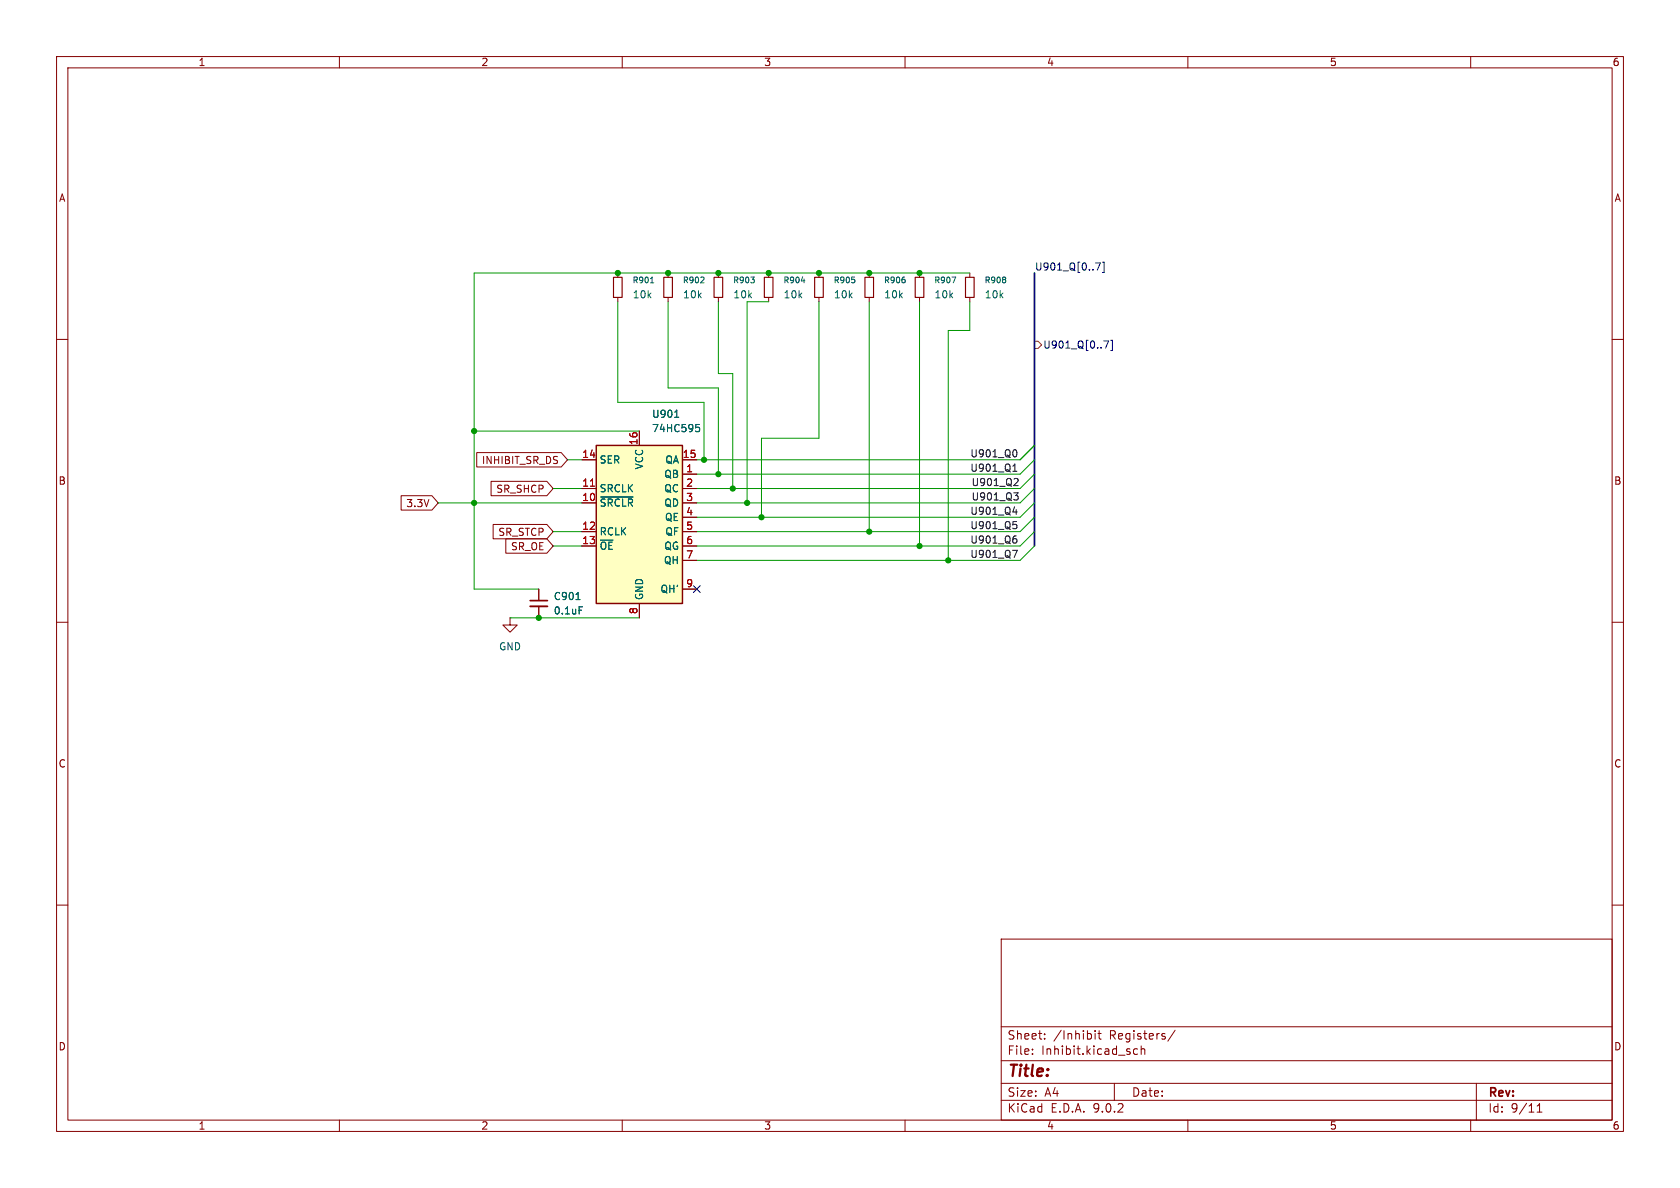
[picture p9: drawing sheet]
<svg xmlns="http://www.w3.org/2000/svg" width="297mm" height="210mm" viewBox="0 0 297 210" stroke-linecap="round" stroke-linejoin="round" font-family="sans-serif">
<g fill="none" stroke="#840000" stroke-width=".18">
<path d="M10 10h277v190h-277zM12 12h273v186h-273zM60 10v2M110 10v2M160 10v2M210 10v2M260 10v2M118.1 48.3v.7M118.1 52.6v.7M10 60h2M285 60h2M10 110h2"/>
<path d="M95.2 104.1v2.1M95.2 107.2v2M285 110h2M10 160h2M177 166h108v32h-108zM285 160h2M60 198v2M110 198v2M160 198v2M177 194.5h108M177 191.5h108M177 187.5h108"/>
<path d="M177 181.5h108M182.5 186.3v.1M182.5 185.5v.1M184.7 183.6v.1M184.7 182.8v.1M193.6 182.2v.1M193.6 182.7v1M194.1 182.7h.6M194.3 182.2v1.3l.4 .2M197 191.5v3M201.1 185.5l-.4-.1-.3 .3v.4l.1 .2h.6M201.7 185.5l.3-.1 .3 .1 .1 .9"/>
<path d="M201.7 184.9v1.5M207.7 182.1l-1.2 2M210 198v2M260 198v2M261 191.5v6.5M271.7 196.6h.9M271.7 195.5l.5-.4v1.5"/>
</g>
<path d="M117.3 49h1.6v3.6h-1.6z" fill="none" stroke="#840000" stroke-width=".2"/>
<path d="M123.8 50h.7M124.4 49.1v.3M101.8 106h.8M102.4 107.3h.6" fill="none" stroke="#006464" stroke-width=".18"/>
<path d="M93.7 106.2h3.1" fill="none" stroke="#840000" stroke-width=".3"/>
<path d="M93.7 107.2h3.1" fill="none" stroke="#840000" stroke-width=".33"/>
<path d="M105.4 78.7h15.2v28h-15.2z" fill="#ffffc2"/>
<path d="M105.4 78.7h15.2v28h-15.2z" fill="none" stroke="#840000" stroke-width=".25"/>
<g fill="none" stroke="#840000" stroke-width=".18">
<path d="M109.2 48.3v.7M109.2 52.6v.7M127 48.3v.7M127 52.6v.7M135.9 48.3v.7M135.9 52.6v.7M144.8 48.3v.7M144.8 52.6v.7M153.7 48.3v.7M153.7 52.6v.7M162.6 48.3v.7M162.6 52.6v.7"/>
<path d="M171.4 48.3v.7M171.4 52.6v.7M113 76.2v2.5M70.9 87.6h5.5l1.1 1.3-1.1 1.3h-5.5zM84.3 80h14.9l1.1 1.3-1.1 1.3h-14.9zM86.8 85.1h9.9l1.1 1.3-1.1 1.2h-9.9zM87.2 92.7h9.5l1.1 1.3-1.1 1.3h-9.5zM89.4 95.2h7.3l1.1 1.3-1.1 1.3h-7.3zM102.9 81.3h2.5M102.9 86.4h2.5M102.9 88.9h2.5M102.9 94h2.5"/>
<path d="M102.9 96.5h2.5M120.6 81.3h2.6M120.6 86.4h2.6M120.6 88.9h2.6M120.6 94h2.6M120.6 96.5h2.6M120.6 83.8h2.6M120.6 91.4h2.6M120.6 99.1h2.6M90.2 109.2v1.3h1.2l-1.2 1.3-1.3-1.3h1.3M90.2 109.2h.1M95.2 104.1v2.1"/>
<path d="M95.2 107.2v2M113 106.7v2.5M120.6 104.1h2.6"/>
</g>
<path d="M104.4 85.9h.7" fill="none" stroke="#a90000" stroke-width=".18"/>
<g fill="none" stroke="#006464" stroke-width=".18">
<path d="M115 50h.6M132.7 49h.7l-.4 .4M133.3 49.5v.4M141.7 49.7h.6M151.1 49.5v.4M160 49.5v.4M168.3 49h.7l-.5 1M177.8 49.1v.2M177.8 49.5v.4M119.3 73.8h.7M123 75h.6M123.1 75.5h.3l.3 .3-.1 .4-.5 .1"/>
<path d="M106.1 87.9h5.8M101.8 106h.8M102.4 107.3h.6"/>
</g>
<path d="M108.5 49h1.5v3.6h-1.5zM126.2 49h1.6v3.6h-1.6zM135.1 49h1.6v3.6h-1.6zM144 49h1.5v3.6h-1.5zM152.9 49h1.5v3.6h-1.5zM161.8 49h1.5v3.6h-1.5zM170.7 49h1.5v3.6h-1.5z" fill="none" stroke="#840000" stroke-width=".2"/>
<path d="M193.7 46.5h.8l-.5 1.2M194.9 46.4h.3v1.8h-.3M195.1 60.3h.9l-.6 1.2M196.4 60.1h.3v1.9h-.3M122.6 103.5l1.2 1.2M123.8 103.5l-1.2 1.2" fill="none" stroke="#000084" stroke-width=".18"/>
<path d="M182.9 60.3h.6l.6 .7-.6 .6h-.6z" fill="none" stroke="#725600" stroke-width=".18"/>
<g fill="none" stroke="#0f0f0f" stroke-width=".18">
<path d="M179.5 79.5a.79 .79 0 0 1 0 1.3M179 97.3h.8l-.5 1.2M179 90.5h.8M179 83.3h.8M179.1 92.2h.6M179.2 87.1h.8l-.4 .5M179.3 82.2l.1-.2v1.3M179.4 94.7h.3M179.5 92.7l.3 .2v.3l-.3 .3M179.5 95.2l.3 .3v.3l-.3 .2M179.7 90.1v.8M179.8 87.6l.2 .2v.3l-.2 .3"/>
<path d="M179.8 84.6l.2 .2-.1 .3-.7 .7h.8"/>
</g>
<path d="M182.9 48.3v48.2" fill="none" stroke="#000084" stroke-width=".3"/>
<g fill="none" stroke="#009600" stroke-width=".18">
<path d="M109.2 53.3v17.8h15.3v10.2M118.1 53.3v15.3h8.9v15.2M127 53.3v12.7h2.5v20.4M135.9 53.3h-3.8v35.6M144.8 53.3v24.2h-10.2v13.9M153.7 53.3v40.7M162.6 53.3v43.2M171.4 48.3h-87.6v55.8h11.4M171.4 53.3v5.1h-3.8v40.7M83.8 76.2h29.2M182.9 78.7l-2.6 2.6h-57.1M77.5 88.9h25.4"/>
<path d="M97.8 94h5.1M97.8 86.4h5.1M97.8 96.5h5.1M100.3 81.3h2.6M182.9 91.4l-2.6 2.6h-57.1M182.9 81.3l-2.6 2.5h-57.1M182.9 96.5l-2.6 2.6h-57.1M182.9 86.4l-2.6 2.5h-57.1M182.9 83.8l-2.6 2.6h-57.1M182.9 94l-2.6 2.5h-57.1M182.9 88.9l-2.6 2.5h-57.1M90.2 109.2h22.8"/>
</g>
<g fill="#009600" stroke="#009600" stroke-width=".18">
<circle cx="127" cy="48.3" r=".46"/>
<circle cx="118.1" cy="48.3" r=".46"/>
<circle cx="127" cy="83.8" r=".46"/>
<circle cx="129.5" cy="86.4" r=".46"/>
<circle cx="132.1" cy="88.9" r=".46"/>
<circle cx="134.6" cy="91.4" r=".46"/>
<circle cx="124.5" cy="81.3" r=".46"/>
<circle cx="144.8" cy="48.3" r=".46"/>
<circle cx="135.9" cy="48.3" r=".46"/>
<circle cx="167.6" cy="99.1" r=".46"/>
<circle cx="153.7" cy="48.3" r=".46"/>
<circle cx="162.6" cy="48.3" r=".46"/>
<circle cx="162.6" cy="96.5" r=".46"/>
<circle cx="153.7" cy="94" r=".46"/>
<circle cx="109.2" cy="48.3" r=".46"/>
<circle cx="83.8" cy="88.9" r=".46"/>
<circle cx="83.8" cy="76.2" r=".46"/>
<circle cx="95.2" cy="109.2" r=".46"/>
</g>
<text font-size="2.8" fill="#840000" x="178" y="190.9">Title:</text>
<g font-size="2.1" fill="#840000">
<text x="178" y="184">Sheet:</text>
<text x="186.2" y="184">/Inhibit</text>
<text x="196.2" y="184">Registers/</text>
<text x="178" y="186.7">File:</text>
<text x="184.1" y="186.7">Inhibit.kicad_sch</text>
<text x="178" y="196.9">KiCad</text>
<text x="178" y="194.1">Size:</text>
<text x="184.7" y="194.1">A4</text>
<text x="185.7" y="196.9">E.D.A.</text>
<text x="193.3" y="196.9">9.0.2</text>
<text x="200" y="194.1">Date:</text>
<text x="263" y="194.3">Rev:</text>
<text x="263" y="196.9">Id:</text>
<text x="267.1" y="196.9">9/11</text>
</g>
<g font-size="1.8" fill="#840000">
<text x="35" y="11.9">1</text>
<text x="85" y="11.9">2</text>
<text x="135" y="11.9">3</text>
<text x="185" y="11.9">4</text>
<text x="235" y="11.9">5</text>
<text x="285" y="11.9">6</text>
<text x="10.3" y="35.9">A</text>
<text x="285.3" y="35.9">A</text>
<text x="85.1" y="82.2">INHIBIT_SR_DS</text>
<text x="10.3" y="85.9">B</text>
<text x="71.7" y="89.9">3.3V</text>
<text x="87.6" y="87.3">SR_SHCP</text>
<text x="285.3" y="85.9">B</text>
<text x="88" y="94.9">SR_STCP</text>
<text x="90.2" y="97.5">SR_OE</text>
<text x="10.3" y="135.9">C</text>
<text x="285.3" y="135.9">C</text>
<text x="10.3" y="185.9">D</text>
<text x="285.3" y="185.9">D</text>
<text x="35" y="199.9">1</text>
<text x="85" y="199.9">2</text>
<text x="135" y="199.9">3</text>
<text x="185" y="199.9">4</text>
<text x="235" y="199.9">5</text>
<text x="285" y="199.9">6</text>
</g>
<g font-size="1.8" fill="#000084">
<text x="182.9" y="47.9">U901_Q[0..7]</text>
<text x="184.3" y="61.8">U901_Q[0..7]</text>
</g>
<g font-size="1.8" fill="#006464">
<text x="111.8" y="52.9">10k</text>
<text x="120.7" y="52.9">10k</text>
<text x="129.5" y="52.9">10k</text>
<text x="138.4" y="52.9">10k</text>
<text x="147.3" y="52.9">10k</text>
<text x="156.2" y="52.9">10k</text>
<text x="165.1" y="52.9">10k</text>
<text x="174" y="52.9">10k</text>
<text x="115.2" y="74.1">U901</text>
<text x="115.2" y="76.6">74HC595</text>
<text x="105.9" y="82.1">SER</text>
<text x="113.9" y="83.1" transform="rotate(-90 113.9 83.1)">VCC</text>
<text x="117.5" y="82.1">QA</text>
<text x="105.9" y="87.2">SRCLK</text>
<text x="105.9" y="89.8">~{SRCLR}</text>
<text x="117.3" y="84.7">QB</text>
<text x="117.3" y="87.2">QC</text>
<text x="117.3" y="89.8">QD</text>
<text x="105.9" y="94.8">RCLK</text>
<text x="117.5" y="92.3">QE</text>
<text x="117.5" y="94.8">QF</text>
<text x="105.9" y="97.4">~{OE}</text>
<text x="117.3" y="99.9">QH</text>
<text x="117.3" y="97.4">QG</text>
<text x="97.8" y="106.3">C901</text>
<text x="113.9" y="106.2" transform="rotate(-90 113.9 106.2)">GND</text>
<text x="116.7" y="105">QH'</text>
<text x="97.8" y="108.8">0.1uF</text>
<text x="88.1" y="115.2">GND</text>
</g>
<g font-size="1.8" fill="#a90000">
<text x="102.8" y="81">14</text>
<text x="112.8" y="78.8" transform="rotate(-90 112.8 78.8)">16</text>
<text x="120.6" y="81">15</text>
<text x="121.2" y="83.6">1</text>
<text x="102.8" y="86.1">11</text>
<text x="102.8" y="88.6">10</text>
<text x="121.2" y="86.1">2</text>
<text x="121.2" y="88.6">3</text>
<text x="102.8" y="93.7">12</text>
<text x="121.2" y="91.2">4</text>
<text x="121.2" y="93.7">5</text>
<text x="102.8" y="96.3">13</text>
<text x="121.2" y="96.3">6</text>
<text x="121.2" y="98.8">7</text>
<text x="121.2" y="103.9">9</text>
<text x="112.8" y="108.7" transform="rotate(-90 112.8 108.7)">8</text>
</g>
<g font-size="1.8" fill="#0f0f0f">
<text x="171.4" y="80.9">U901_Q0</text>
<text x="171.4" y="83.5">U901_Q1</text>
<text x="171.7" y="88.6">U901_Q3</text>
<text x="171.7" y="86">U901_Q2</text>
<text x="171.4" y="93.6">U901_Q5</text>
<text x="171.4" y="91.1">U901_Q4</text>
<text x="171.4" y="98.7">U901_Q7</text>
<text x="171.4" y="96.2">U901_Q6</text>
</g>
<g font-size="1.4" fill="#006464">
<text x="111.7" y="50.3">R901</text>
<text x="120.6" y="50.3">R902</text>
<text x="129.5" y="50.3">R903</text>
<text x="138.4" y="50.3">R904</text>
<text x="147.3" y="50.3">R905</text>
<text x="156.2" y="50.3">R906</text>
<text x="165.1" y="50.3">R907</text>
<text x="174" y="50.3">R908</text>
</g>
</svg>
